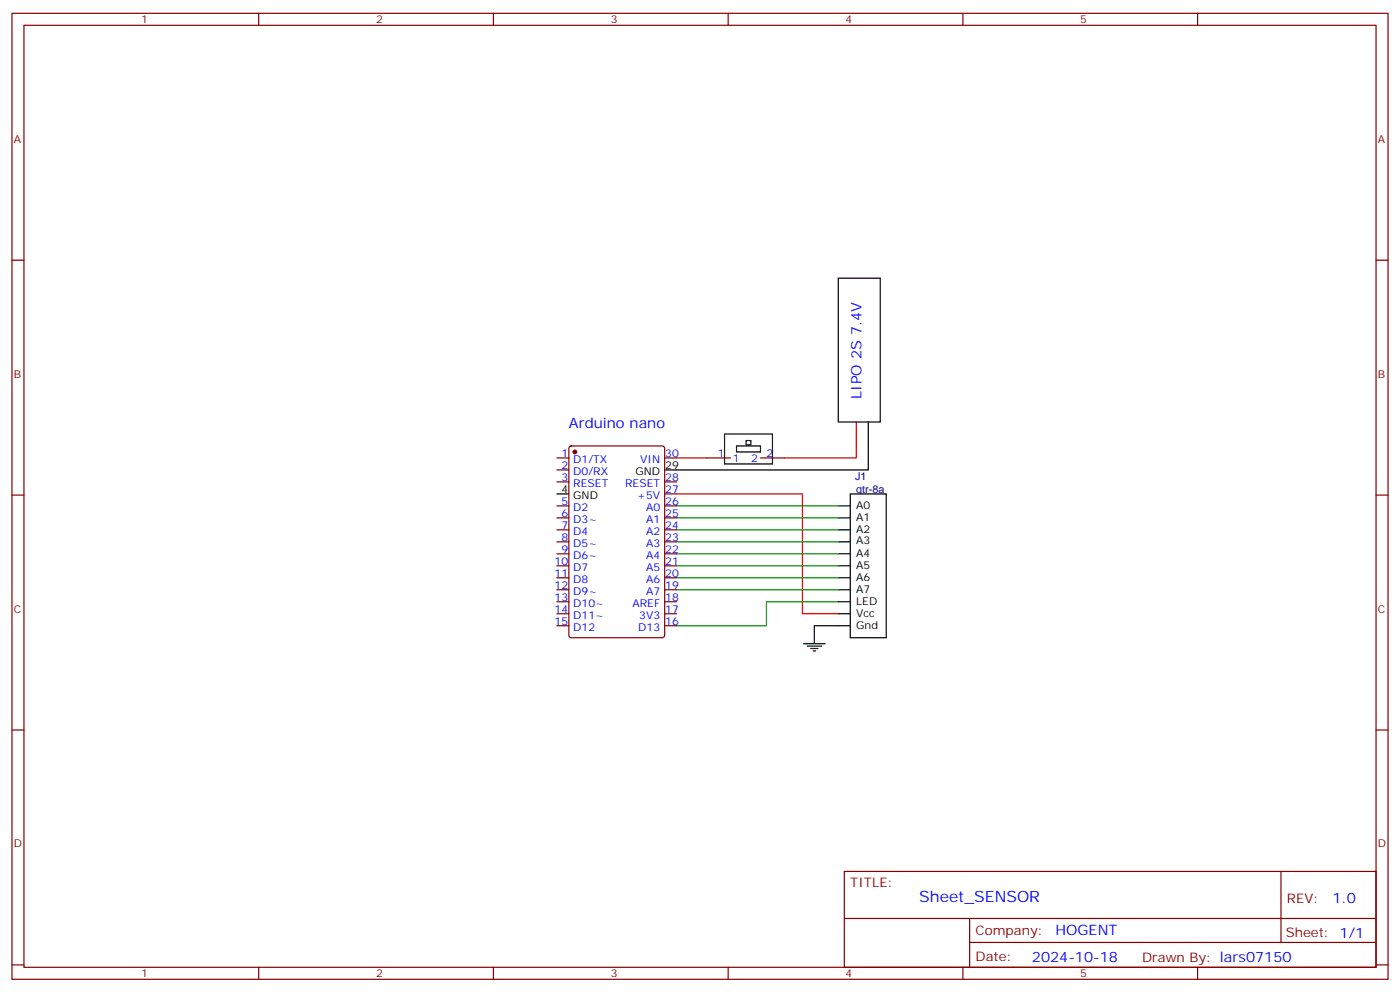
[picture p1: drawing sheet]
<svg xmlns="http://www.w3.org/2000/svg" width="412mm" height="292mm" viewBox="0 0 412 292" stroke-linecap="round" stroke-linejoin="round" font-family="sans-serif">
<g fill="none" stroke="#870000" stroke-width=".35">
<path d="M3.5 3.9h405.4v284.4h-405.4zM7.1 7.4h398.2v277.3h-398.2zM76.2 3.9v3.5M145.3 3.9v3.5M214.5 3.9v3.5M283.6 3.9v3.5M352.8 3.9v3.5M3.5 76.6h3.6M405.3 76.6h3.6M208.1 134.8h7.1M224 134.8h7.1M3.5 145.7h3.6"/>
<path d="M405.3 145.7h3.6M3.5 214.9h3.6M405.3 214.9h3.6M248.7 256.5h156.6v28.2h-156.6zM377.3 256.5v20.9M248.7 270.4h156.5M285.6 277.4h119.6M285.6 270.4v14.1M3.5 284h3.6M76.2 284.7v3.6M145.3 284.7v3.6M214.5 284.7v3.6"/>
<path d="M283.6 284.7v3.6M352.8 284.7v3.6M405.3 284h3.6"/>
</g>
<path d="M199.3 134.8h8.8M252.2 124.2v10.6h-21.1" fill="none" stroke="#c00" stroke-width=".35"/>
<path d="M246.9 81.9h12.4v42.3h-12.4zM213.4 127.7h14.1v8.9h-14.1zM217 131.3h7v1.7h-7zM219.8 129.7h1.4v1.2h-1.4zM255.8 124.2v14.1h-56.5" fill="none" stroke="#000" stroke-width=".35"/>
<path d="M236.4 145.4v35.3h10.5" fill="none" stroke="#f00" stroke-width=".35"/>
<path d="M246.9 177.1h-21.1v7.1h-26.5" fill="none" stroke="#008700" stroke-width=".35"/>
<path d="M250.5 145.4h10.6v42.3h-10.6z" fill="#fff" stroke="#000" stroke-width=".35"/>
<g fill="none" stroke="#000" stroke-width=".35">
<path d="M195.8 138.3h3.5M164 145.4h3.6M246.9 148.9h3.6M246.9 152.4h3.6M246.9 156h3.6M246.9 159.5h3.6M246.9 163h3.6M246.9 177.1h3.6M246.9 173.6h3.6M246.9 170.1h3.6M246.9 166.5h3.6M236.7 189.5h6.4"/>
<path d="M237.8 190.2h4.2M238.8 190.9h2.1M239.5 191.6h.7M246.9 180.7h3.6M250.5 184.2h-10.6v5.3"/>
</g>
<path d="M199.3 156h47.6M199.3 152.4h47.6M199.3 159.5h47.6M199.3 148.9h47.6M199.3 173.6h47.6M199.3 170.1h47.6M199.3 166.5h47.6M199.3 163h47.6" fill="none" stroke="#008700" stroke-width=".35"/>
<g fill="none" stroke="#870000" stroke-width=".35">
<path d="M164 134.8h3.6M164 138.3h3.6M167.8 131.5l.5-.2h26.8l.6 .4 .1 55.3-.5 .7h-27l-.7-.4v-55.3zM195.8 134.8h3.5M164 141.9h3.6M164 148.9h3.6M164 152.4h3.6M164 156h3.6M164 159.5h3.6M195.8 141.9h3.5M195.8 145.4h3.5M195.8 148.9h3.5"/>
<path d="M195.8 152.4h3.5M195.8 156h3.5M195.8 159.5h3.5M164 163h3.6M164 166.5h3.6M164 170.1h3.6M164 173.6h3.6M164 177.1h3.6M195.8 163h3.5M195.8 166.5h3.5M195.8 170.1h3.5M195.8 173.6h3.5"/>
<path d="M195.8 177.1h3.5M164 180.7h3.6M164 184.2h3.6M195.8 180.7h3.5M195.8 184.2h3.5"/>
</g>
<circle cx="169.3" cy="133" r=".53" fill="#870000" stroke="#870000" stroke-width=".35"/>
<path d="M199.3 145.4h37.1" fill="none" stroke="#c00" stroke-width=".35"/>
<text font-size="4.6" fill="#00f" x="270.8" y="265.5">Sheet_SENSOR</text>
<g font-size="4.2" fill="#00f">
<text x="253.8" y="117.3" transform="rotate(-90 253.8 117.3)">LIPO 2S 7.4V</text>
<text x="167.6" y="126">Arduino nano</text>
<text x="392.5" y="265.8">1.0</text>
<text x="310.9" y="275.3">HOGENT</text>
<text x="304" y="283.1">2024-10-18</text>
</g>
<g font-size="3.9" fill="#800">
<text x="250.5" y="261.1">TITLE:</text>
<text x="379.1" y="265.8">REV:</text>
<text x="287.4" y="275.3">Company:</text>
<text x="378.7" y="275.9">Sheet: 1/1</text>
<text x="287.4" y="283">Date:</text>
<text x="336.4" y="283.1">Drawn By: lars07150</text>
</g>
<g font-size="3.2" fill="#800">
<text x="41.6" y="6.9">1</text>
<text x="110.8" y="6.9">2</text>
<text x="179.9" y="6.9">3</text>
<text x="249.1" y="6.9">4</text>
<text x="318.2" y="6.9">5</text>
<text x="4.1" y="42">A</text>
<text x="405.9" y="42">A</text>
<text x="4.1" y="111.2">B</text>
<text x="405.9" y="111.2">B</text>
<text x="4.1" y="180.3">C</text>
<text x="405.9" y="180.3">C</text>
<text x="4.1" y="249.4">D</text>
<text x="405.9" y="249.4">D</text>
<text x="41.6" y="287.7">1</text>
<text x="110.8" y="287.7">2</text>
<text x="179.9" y="287.7">3</text>
<text x="249.1" y="287.7">4</text>
<text x="318.2" y="287.7">5</text>
</g>
<g font-size="3.2" fill="#00f">
<text x="165.4" y="138">2</text>
<text x="165.4" y="134.4">1</text>
<text x="168.9" y="136.2">D1/TX</text>
<text x="188.6" y="136.2">VIN</text>
<text x="196" y="134.4">30</text>
<text x="211.4" y="134.4">1</text>
<text x="215.9" y="135.9">1</text>
<text x="221.3" y="135.9">2</text>
<text x="225.8" y="134.4">2</text>
<text x="165.4" y="141.5">3</text>
<text x="168.9" y="143.3">RESET</text>
<text x="168.9" y="139.7">D0/RX</text>
<text x="184.1" y="143.3">RESET</text>
<text x="196" y="141.5">28</text>
<text x="165.4" y="148.6">5</text>
<text x="187.7" y="146.8">+5V</text>
<text x="196" y="145">27</text>
<text x="196" y="148.6">26</text>
<text x="165.4" y="155.6">7</text>
<text x="165.4" y="152.1">6</text>
<text x="168.9" y="153.8">D3~</text>
<text x="168.9" y="150.3">D2</text>
<text x="190.3" y="150.3">A0</text>
<text x="190.3" y="153.8">A1</text>
<text x="196" y="152.1">25</text>
<text x="196" y="155.6">24</text>
<text x="165.4" y="159.1">8</text>
<text x="168.9" y="160.9">D5~</text>
<text x="168.9" y="157.4">D4</text>
<text x="190.3" y="157.4">A2</text>
<text x="190.3" y="160.9">A3</text>
<text x="196" y="159.1">23</text>
<text x="163.4" y="166.2">10</text>
<text x="165.4" y="162.7">9</text>
<text x="168.9" y="168">D7</text>
<text x="168.9" y="164.4">D6~</text>
<text x="190.3" y="164.4">A4</text>
<text x="190.3" y="168">A5</text>
<text x="196" y="162.7">22</text>
<text x="196" y="166.2">21</text>
<text x="163.4" y="173.2">12</text>
<text x="163.4" y="169.7">11</text>
<text x="168.9" y="171.5">D8</text>
<text x="190.3" y="171.5">A6</text>
<text x="196" y="169.7">20</text>
<text x="196" y="173.2">19</text>
<text x="163.4" y="176.8">13</text>
<text x="168.9" y="178.5">D10~</text>
<text x="168.9" y="175">D9~</text>
<text x="186.3" y="178.5">AREF</text>
<text x="190.3" y="175">A7</text>
<text x="196" y="176.8">18</text>
<text x="163.4" y="183.8">15</text>
<text x="163.4" y="180.3">14</text>
<text x="168.9" y="185.6">D12</text>
<text x="168.9" y="182.1">D11~</text>
<text x="188" y="185.6">D13</text>
<text x="188.3" y="182.1">3V3</text>
<text x="196" y="180.3">17</text>
<text x="196" y="183.8">16</text>
</g>
<g font-size="3.2">
<text x="196" y="138">29</text>
<text x="187.2" y="139.7">GND</text>
<text x="165.4" y="145">4</text>
<text x="168.9" y="146.8">GND</text>
<text x="252.2" y="149.8">A0</text>
<text x="252.2" y="153.3">A1</text>
<text x="252.2" y="156.9">A2</text>
<text x="252.2" y="160.2">A3</text>
<text x="252.2" y="163.9">A4</text>
<text x="252.2" y="167.5">A5</text>
<text x="252.2" y="171">A6</text>
<text x="252.2" y="174.5">A7</text>
<text x="252.2" y="178">LED</text>
<text x="252.2" y="181.6">Vcc</text>
<text x="252.2" y="185.1">Gnd</text>
</g>
<g font-size="3.2" fill="#000080">
<text x="251.9" y="141.2">J1</text>
<text x="252.2" y="145">qtr-8a</text>
</g>
</svg>
